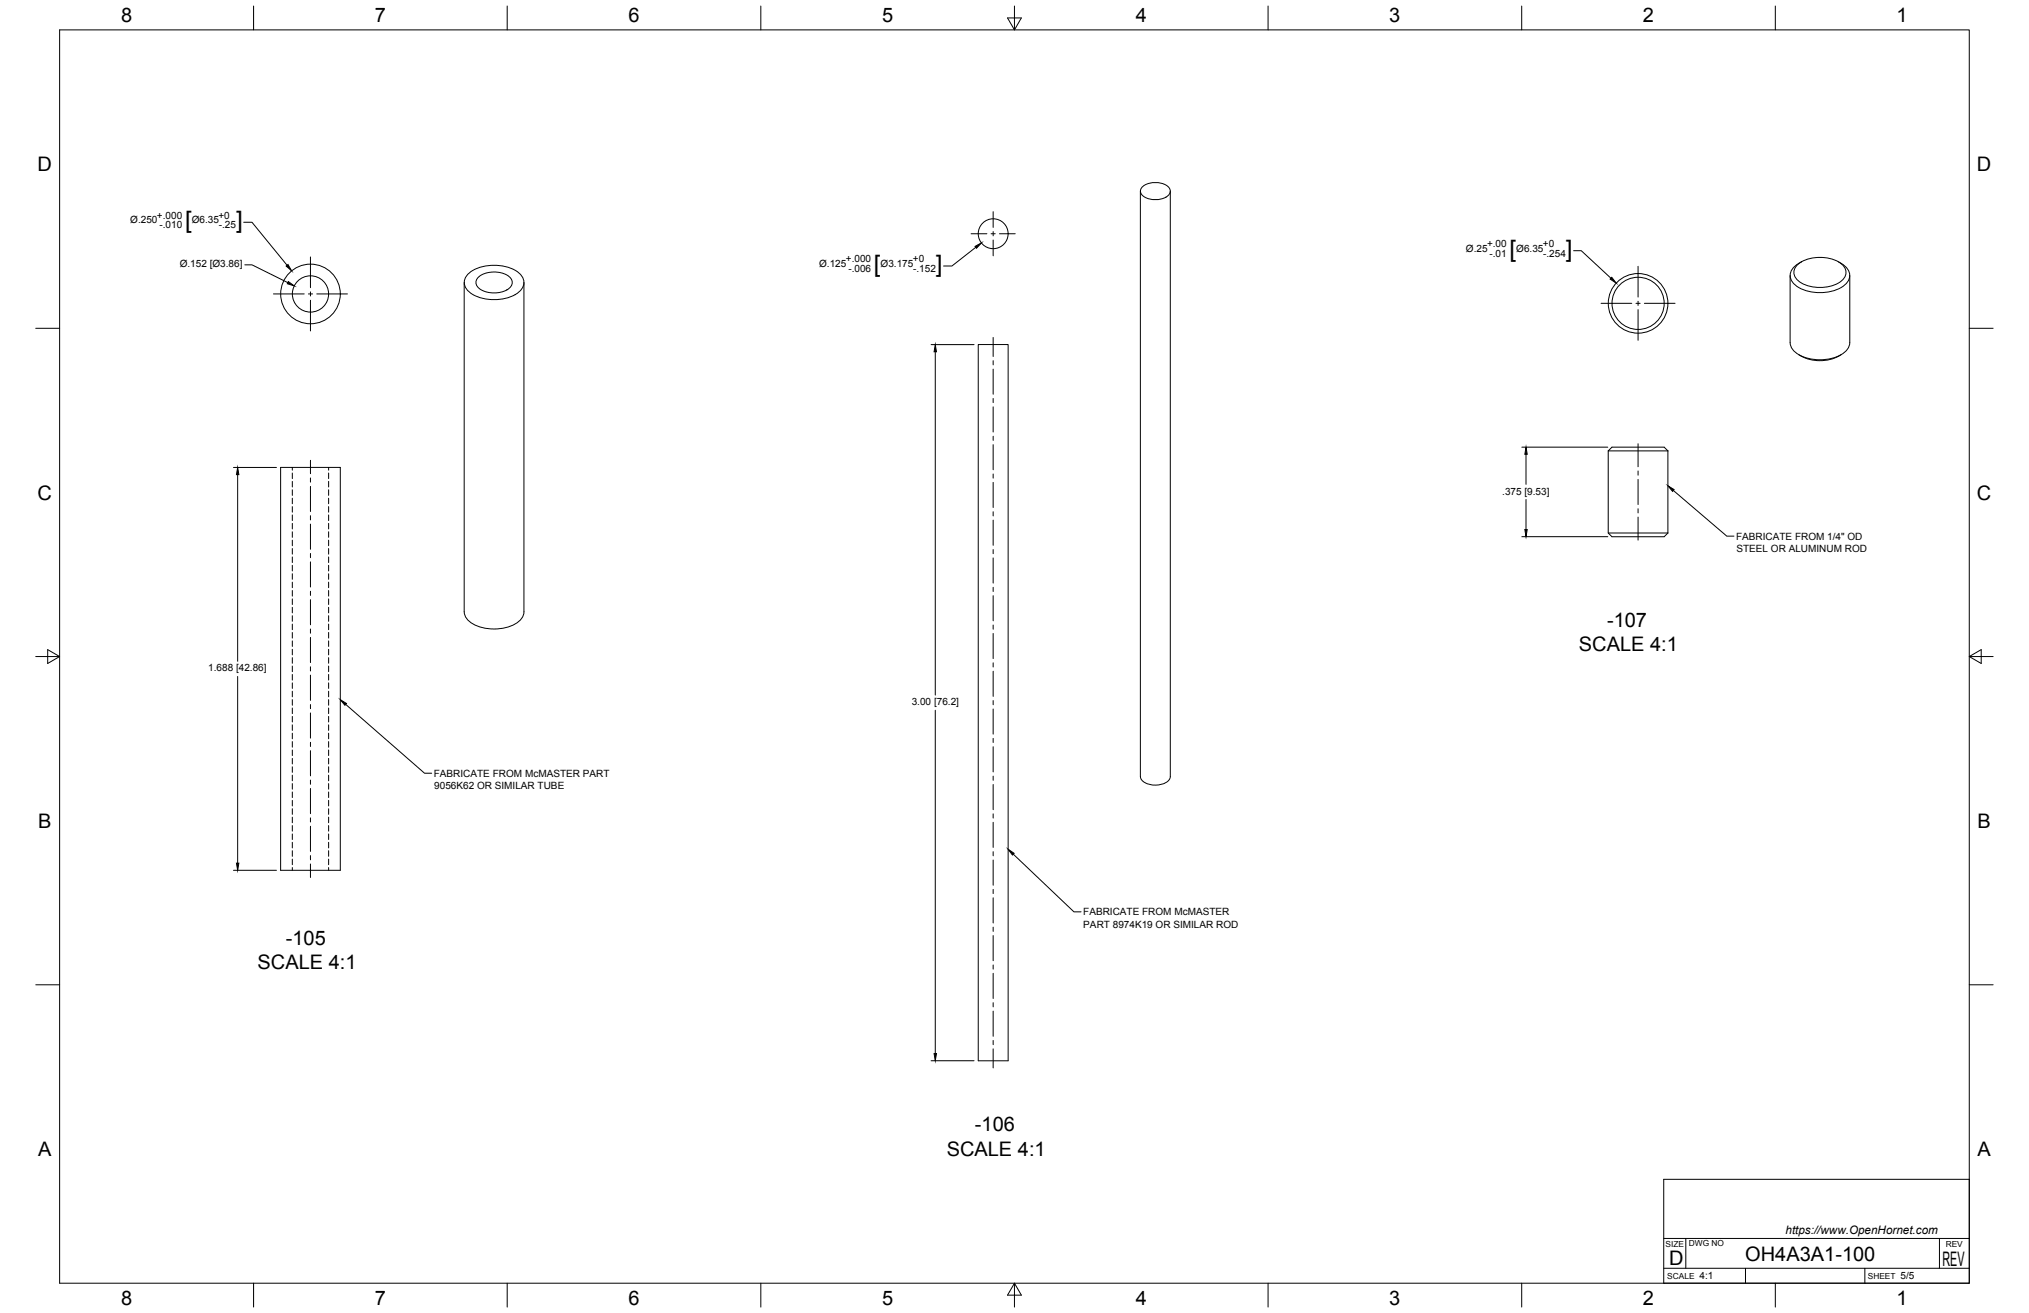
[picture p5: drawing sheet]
<svg xmlns="http://www.w3.org/2000/svg" width="864mm" height="559mm" viewBox="0 0 864 559" stroke-linecap="round" stroke-linejoin="round" font-family="sans-serif">
<!-- layer: Visible -->
<g fill="none" stroke="#000" stroke-width=".43">
<path d="M486.5 79.3a9.2 9.2 0 0 1 11 .5 2.89 2.89 0 0 1-2 4.5 8.5 8.5 0 0 1-9.9-2 2.42 2.42 0 0 1 .9-3zM485.4 81.3v249.2M498.1 81.3v249.2a5 5 0 0 1-5.2 3.6 7.2 7.2 0 0 1-7.4-3l-.1-.6M199.4 116.5a18.5 18.5 0 0 1 21.8 0 5 5 0 0 1-.9 8.2 18.8 18.8 0 0 1-20.9-.7 4.8 4.8 0 0 1 0-7.5zM203.4 118.2a11 11 0 0 1 13.8 0 3.2 3.2 0 0 1-1.4 5.2 11.4 11.4 0 0 1-12.4-1.2 2.85 2.85 0 0 1 0-4zM761.9 117.2v28.6M765 112.8a16 16 0 0 1 19.3 0 4.6 4.6 0 0 1-1.8 7.7 16.5 16.5 0 0 1-17.5-1.4 4.2 4.2 0 0 1 0-6.3zM766.7 111.4a6.4 6.4 0 0 0-4.6 7.1 11.3 11.3 0 0 0 9.8 5.9 16.5 16.5 0 0 0 14.3-4.2 4.9 4.9 0 0 0-1.5-7.4l-2.2-1.4M787.3 117.2v28.6a7.3 7.3 0 0 1-5.4 6 18.5 18.5 0 0 1-18.5-2.6 5.1 5.1 0 0 1-1.5-3.4M197.6 120.2v140.2a7.3 7.3 0 0 0 5.4 6 18.5 18.5 0 0 0 18.5-2.6 5.1 5.1 0 0 0 1.5-3.4v-140.2M416.4 146.6h12.7v304.9h-12.7zM765.6 151a17.3 17.3 0 0 0 18 0"/>
<path d="M119.4 198.9h25.4v171.5h-25.4zM684.5 191.9l1.6-1.6h22.2l1.6 1.6M684.5 191.9h25.4M684.5 191.9v34.9l1.6 1.6h22.2l1.6-1.6M709.9 191.9v34.9M684.5 226.8h25.4"/>
<circle cx="422.7" cy="99.5" r="6.4"/>
<circle cx="132.2" cy="125.1" r="12.7"/>
<circle cx="132.2" cy="125.1" r="7.7"/>
<circle cx="697.2" cy="129.1" r="12.7"/>
<circle cx="697.2" cy="129.1" r="11.1"/>
</g>
<!-- layer: Hidden -->
<g fill="none" stroke="#000" stroke-width=".43">
<path d="M124.4 198.9v1.2M139.9 198.9v1.2M124.4 201.3v2.4M124.4 204.9v2.4M124.4 208.4v2.4M124.4 212v2.4M124.4 215.6v2.4M124.4 219.2v2.4M139.9 201.3v2.4M139.9 204.9v2.4M139.9 208.4v2.4M139.9 212v2.4"/>
<path d="M139.9 215.6v2.4M139.9 219.2v2.4M124.4 222.7v2.4M124.4 226.3v2.4M124.4 229.9v2.4M124.4 233.4v2.4M124.4 237v2.4M139.9 222.7v2.4M139.9 226.3v2.4M139.9 229.9v2.4M139.9 233.4v2.4M139.9 237v2.4"/>
<path d="M124.4 240.6v2.4M124.4 244.2v2.3M124.4 247.8v2.3M124.4 251.3v2.4M124.4 254.9v2.4M124.4 258.5v2.3M139.9 240.6v2.4M139.9 244.2v2.3M139.9 247.8v2.3M139.9 251.3v2.4M139.9 254.9v2.4M139.9 258.5v2.3"/>
<path d="M124.4 262v2.4M124.4 265.6v2.4M124.4 269.2v2.4M124.4 272.8v2.3M124.4 276.3v2.4M124.4 279.9v2.4M139.9 262v2.4M139.9 265.6v2.4M139.9 269.2v2.4M139.9 272.8v2.3M139.9 276.3v2.4M139.9 279.9v2.4"/>
<path d="M124.4 283.5v2.4M124.4 287v2.4M124.4 290.6v2.4M124.4 294.2v2.4M124.4 297.8v2.3M139.9 283.5v2.4M139.9 287v2.4M139.9 290.6v2.4M139.9 294.2v2.4M139.9 297.8v2.3M124.4 301.3v2.4M124.4 304.9v2.4"/>
<path d="M124.4 308.5v2.4M124.4 312v2.4M124.4 315.6v2.4M124.4 319.2v2.4M139.9 301.3v2.4M139.9 304.9v2.4M139.9 308.5v2.4M139.9 312v2.4M139.9 315.6v2.4M139.9 319.2v2.4M124.4 322.8v2.3M124.4 326.3v2.4"/>
<path d="M124.4 329.9v2.4M124.4 333.5v2.4M124.4 337.1v2.3M139.9 322.8v2.3M139.9 326.3v2.4M139.9 329.9v2.4M139.9 333.5v2.4M139.9 337.1v2.3M124.4 340.6v2.4M124.4 344.2v2.4M124.4 347.8v2.4M124.4 351.3v2.4"/>
<path d="M124.4 354.9v2.4M124.4 358.5v2.4M139.9 340.6v2.4M139.9 344.2v2.4M139.9 347.8v2.4M139.9 351.3v2.4M139.9 354.9v2.4M139.9 358.5v2.4M124.4 362.1v2.3M124.4 365.6v2.4M124.4 369.2v1.2M139.9 362.1v2.3"/>
<path d="M139.9 365.6v2.4M139.9 369.2v1.2"/>
</g>
<!-- layer: Border -->
<g fill="none" stroke="#000" stroke-width=".43">
<path d="M25.4 12.7h812.8v533.4h-812.8zM107.9 2.6v10.1M215.9 2.6v10.1M323.8 2.6v10.1M428.8 7.6h5.9l-2.9 5.1zM431.8 2.6v10.1M539.7 2.6v10.1M647.7 2.6v10.1M755.6 2.6v10.1M15.2 139.7h10.2M838.2 139.7h10.1M15.2 279.4h10.2"/>
<path d="M20.3 276.5l5.1 2.9-5.1 3zM838.2 279.4l5.1-2.9v5.9zM838.2 279.4h10.1M15.2 419.1h10.2M838.2 419.1h10.1M107.9 546.1v10.2M215.9 546.1v10.2M323.8 546.1v10.2M431.8 546.1l2.9 5.1h-5.9zM431.8 546.1v10.2M539.7 546.1v10.2M647.7 546.1v10.2"/>
<path d="M755.6 546.1v10.2"/>
</g>
<!-- layer: Titleblock -->
<path d="M708.1 501.9h130.1v44.2h-130.1zM708.1 539.8h130.1M708.1 527.1h130.1M717.5 527.1v12.7M742.9 539.8v6.3M793.7 539.8v6.3M825.5 527.1v12.7" fill="none" stroke="#000" stroke-width=".43"/>
<!-- layer: FD_Dimensions -->
<g fill="none" stroke="#000" stroke-width=".43">
<path d="M103.7 94.6h3.6l14.9 18.3M104.2 112.7h3.1l15.2 7.6M415.3 105.3l-10.1 7.9h-3.6M669.8 106.7h3.2l12.7 11.7M396.3 146.7h18.3M398.1 149.7v146.1M99.4 198.9h18.3M647.7 190.3h36.6M649.5 193.4v12.7M101.2 202v79.4M649.5 212.6v12.8M647.7 228.4h36.6"/>
<path d="M101.2 287.9v79.4M398.1 302.3v146.1M99.4 370.4h18.3M396.3 451.4h18.3"/>
</g>
<path d="M121.8 113.2l.8-.6 1.5 2.7zM122.7 119.8l2.5 1.9-2.9-.9zM415 104.9l2.7-1.5-2.1 2.3zM686 118l1.9 2.5-2.6-1.7zM398.1 146.7l.5 3h-1zM649.5 190.3l.5 3.1h-1zM101.2 198.9l.5 3.1h-1.1zM649 225.4h1l-.5 3zM100.6 367.3h1.1l-.5 3.1zM397.6 448.4h1l-.5 3z" fill="#000" stroke="#000" stroke-width=".43"/>
<!-- layer: Leaders -->
<path d="M709.9 206.8l2.7 1.6-.7 .7zM144.8 297.8l2.7 1.6-.7 .8zM429.1 361.4l2.5 1.8-.7 .7z" fill="#000" stroke="#000" stroke-width=".43"/>
<path d="M712.2 208.7l22.8 19.5h3M147.2 299.8l33.5 29.3h3M431.3 363.5l25.8 24.6h3" fill="none" stroke="#000" stroke-width=".43"/>
<!-- layer: Smart Centers -->
<g fill="none" stroke="#000" stroke-width=".43">
<path d="M413.3 99.5h6.8M421.8 99.5h1.8M422.7 90.1v6.7M422.7 98.6v1.8M425.4 99.5h6.7M132.1 109.3v13.1M422.7 102.2v6.7M697.2 113.3v13.1M116.4 125.1h13.1M131.3 125.1h1.7M132.1 124.2v1.8M132.1 127.8v13"/>
<path d="M134.8 125.1h13.1M681.5 129.1h13M696.3 129.1h1.8M697.2 128.2v1.8M697.2 131.8v13M699.9 129.1h13.1M422.7 143.6v8.1M422.7 153.5v1.8M422.7 157.1v10.7M422.7 169.6v1.8M422.7 173.1v10.8M132.1 195.9v5.7"/>
<path d="M422.7 185.7v1.7M422.7 189.2v10.7M697.2 188.8v9.8M132.1 203.4v1.8M132.1 207v10.7M132.1 219.5v1.8M422.7 201.7v1.8M422.7 205.3v10.7M422.7 217.8v1.8M697.2 200.4v1.8M697.2 204v10.7M697.2 216.5v1.8"/>
<path d="M132.1 223.1v10.7M132.1 235.5v1.8M132.1 239.1v10.7M422.7 221.4v10.7M422.7 233.9v1.7M422.7 237.4v10.8M697.2 220.1v9.8M132.1 251.6v1.8M132.1 255.2v10.7M422.7 249.9v1.8M422.7 253.5v10.7M132.1 267.7v1.8"/>
<path d="M132.1 271.3v10.7M422.7 266v1.8M422.7 269.6v10.7M132.1 283.8v1.8M132.1 287.3v10.8M132.1 299.8v1.8M422.7 282.1v1.8M422.7 285.7v10.7M422.7 298.2v1.8M132.1 303.4v10.7M132.1 315.9v1.8M132.1 319.5v10.7"/>
<path d="M422.7 301.7v10.7M422.7 314.2v1.8M422.7 317.8v10.7M132.1 332v1.8M132.1 335.6v10.7M422.7 330.3v1.8M422.7 333.9v10.7M132.1 348.1v1.7M132.1 351.6v10.8M422.7 346.4v1.8M422.7 349.9v10.8M132.1 364.1v1.8"/>
<path d="M132.1 367.7v5.7M422.7 362.5v1.7M422.7 366v10.7M422.7 378.5v1.8M422.7 382.1v10.7M422.7 394.6v1.8M422.7 398.2v10.7M422.7 410.7v1.8M422.7 414.2v10.8M422.7 426.7v1.8M422.7 430.3v10.7M422.7 442.8v1.8"/>
<path d="M422.7 446.4v8.1"/>
</g>
<g font-size="10.2">
<text x="78.8" y="97.2">[</text>
<text x="100.5" y="97.2">]</text>
<text x="642.5" y="109.3">[</text>
<text x="666.5" y="109.3">]</text>
<text x="372" y="115.8">[</text>
<text x="398.3" y="115.8">]</text>
</g>
<g font-size="8.5">
<text x="51.6" y="9.4">8</text>
<text x="159.5" y="9.4">7</text>
<text x="267.5" y="9.4">6</text>
<text x="375.4" y="9.3">5</text>
<text x="483.4" y="9.4">4</text>
<text x="591.3" y="9.4">3</text>
<text x="699.3" y="9.4">2</text>
<text x="807.2" y="9.4">1</text>
<text x="16" y="72.9">D</text>
<text x="841.4" y="72.9">D</text>
<text x="16" y="212.6">C</text>
<text x="841.4" y="212.6">C</text>
<text x="684" y="266.8">-107</text>
<text x="672" y="277.1">SCALE 4:1</text>
<text x="16.2" y="352.3">B</text>
<text x="841.7" y="352.3">B</text>
<text x="121.7" y="402.3">-105</text>
<text x="109.7" y="412.6">SCALE 4:1</text>
<text x="415" y="481.5">-106</text>
<text x="402.9" y="491.8">SCALE 4:1</text>
<text x="16.2" y="492">A</text>
<text x="841.7" y="492">A</text>
<text x="710.4" y="538.4">D</text>
<text x="742.8" y="536.7">OH4A3A1-100</text>
<text x="826.8" y="538.8">REV</text>
<text x="51.6" y="555.5">8</text>
<text x="159.5" y="555.5">7</text>
<text x="267.5" y="555.5">6</text>
<text x="375.4" y="555.4">5</text>
<text x="483.4" y="555.5">4</text>
<text x="591.3" y="555.5">3</text>
<text x="699.3" y="555.5">2</text>
<text x="807.2" y="555.5">1</text>
</g>
<text font-size="5" x="760" y="525.2">https://www.OpenHornet.com</text>
<g font-size="4.3">
<text x="55.5" y="95.1">Ø.250</text>
<text x="66.8" y="93.1">+.000</text>
<text x="81.6" y="95.1">Ø6.35</text>
<text x="93" y="93.1">+0</text>
<text x="67.9" y="97.2">-.010</text>
<text x="93.1" y="97.2">-.25</text>
<text x="623.9" y="107.2">Ø.25</text>
<text x="632.9" y="105.2">+.00</text>
<text x="645.4" y="107.2">Ø6.35</text>
<text x="656.7" y="105.2">+0</text>
<text x="76.5" y="113.8">Ø.152 [Ø3.86]</text>
<text x="348.7" y="113.7">Ø.125</text>
<text x="360" y="111.7">+.000</text>
<text x="374.8" y="113.7">Ø3.175</text>
<text x="388.6" y="111.7">+0</text>
<text x="634" y="109.3">-.01</text>
<text x="656.8" y="109.3">-.254</text>
<text x="361.1" y="115.8">-.006</text>
<text x="388.7" y="115.8">-.152</text>
<text x="639.4" y="210.5">.375 [9.53]</text>
<text x="738.9" y="229.7">FABRICATE FROM 1/4&quot; OD</text>
<text x="739.1" y="234.9">STEEL OR ALUMINUM ROD</text>
<text x="88.6" y="285.8">1.688 [42.86]</text>
<text x="388.1" y="300.1">3.00 [76.2]</text>
<text x="184.7" y="330.6">FABRICATE FROM McMASTER PART</text>
<text x="184.8" y="335.8">9056K62 OR SIMILAR TUBE</text>
<text x="461.1" y="389.6">FABRICATE FROM McMASTER</text>
<text x="461.1" y="394.8">PART 8974K19 OR SIMILAR ROD</text>
<text x="723.4" y="544.5">4:1</text>
<text x="809" y="544.5">5/5</text>
</g>
<g font-size="3.5">
<text x="708.9" y="530.9">SIZE</text>
<text x="718.9" y="530.5">DWG NO</text>
<text x="828.2" y="530.9">REV</text>
<text x="709.6" y="544.2">SCALE</text>
<text x="795" y="544.2">SHEET</text>
</g>
</svg>
